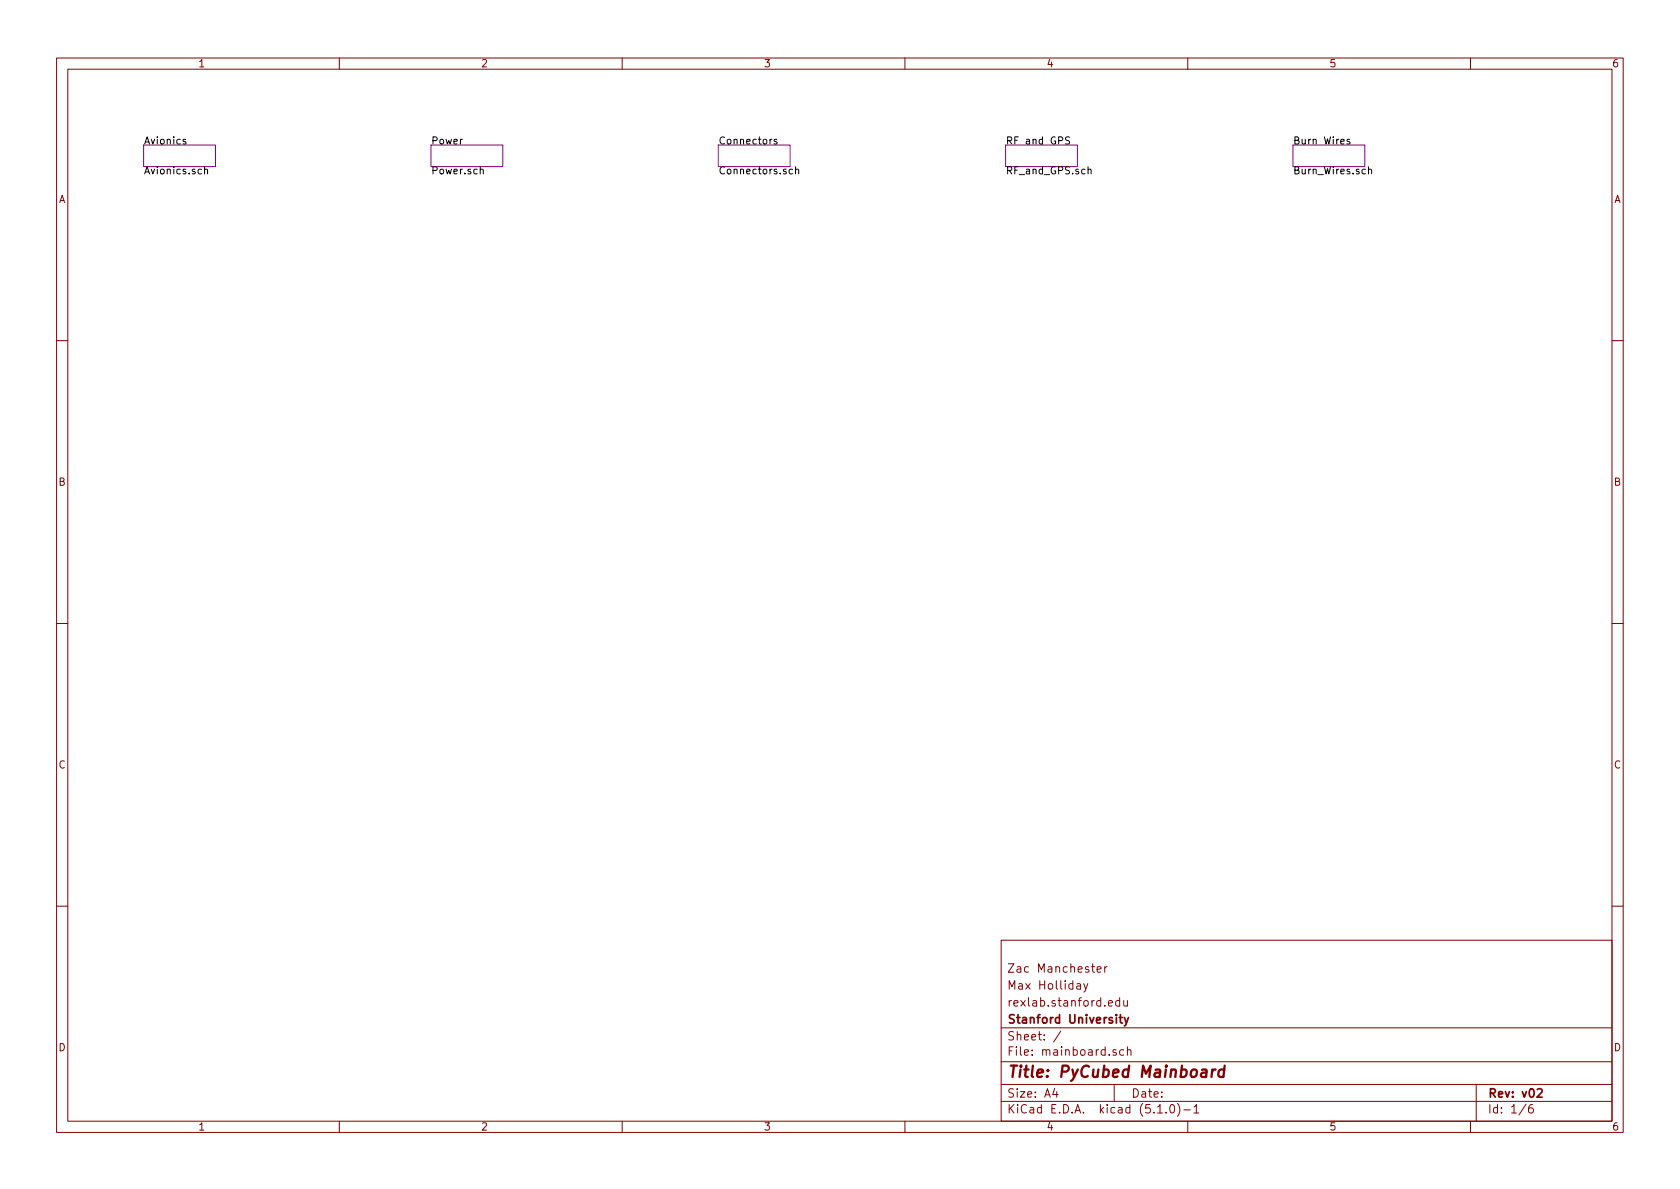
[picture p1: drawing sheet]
<svg xmlns="http://www.w3.org/2000/svg" width="297mm" height="210mm" viewBox="0 0 297 210" stroke-linecap="round" stroke-linejoin="round" font-family="sans-serif">
<g fill="none" stroke="#840000" stroke-width=".18">
<path d="M10 10.3h277v189.9h-277zM12 12.2h273v186.1h-273zM60 10.3v1.9M110 10.3v1.9M160 10.3v1.9M210 10.3v1.9M260 10.3v1.9M10 60.2h2M285 60.2h2M10 110.3h2M285 110.3h2M10 160.2h2"/>
<path d="M177 166.3h108v32h-108zM190.4 174h.6l.1 .9M191.1 174.3l-.5 .1a.29 .29 0 0 0-.3 .2 .29 .29 0 0 0 .3 .3l.5-.1M191.6 173.9l.4 1M192.3 173.9l-.5 1.4-.2 .1M194 171.4l.7-.1-.1-.3-.4-.1-.2 .2 .1 .8h.5M195.3 170.9v1M195.8 170.9l-.5 .3M196 177.4l.7-.1-.1-.3-.4-.1-.2 .2 .1 .7h.5M198 177l-.4-.1-.3 .3v.6l.3 .1 .4-.1M198 176.4v1.5M198.7 176.9v.8a.39 .39 0 0 0 .6 .1"/>
<path d="M199.3 176.9v1M285 160.2h2M60 198.3v1.9M110 198.3v1.9M160 198.3v1.9M177 194.8h108M177 191.8h108M177 187.8h108M177 181.8h108M186.5 192.5l-.4 1h1M186.8 193v1M187.6 182.3l-1.3 2"/>
<path d="M197 191.8v3M197.3 185.7l-.3-.1-.2 .2v.2l.5 .2v.3h-.5M198.7 185.7l-.4-.1-.3 .3v.6l.3 .1 .4-.1M199.3 185.7l.2-.1 .4 .1 .1 .9M199.3 185.1v1.5M204.7 196.8h.8M206.2 196.7v.1M207 195.4l.3-.1a.94 .94 0 0 1 0 1.5 .82 .82 0 0 1-.3-1.4zM208.2 195.1a1.71 1.71 0 0 1 0 2.3M209.3 196.3h1.2M210 198.3v1.9M211.1 195.8l.4-.5v1.5"/>
<path d="M211.1 196.8h.9M260 198.3v1.9M261 191.8v6.5M269.8 195.2l-1.2 2M271 195.3a.62 .62 0 0 0-.7 .7v.7l.3 .1 .4-.1 .1-.5-.1-.2-.4-.1-.3 .3"/>
</g>
<path d="M197.9 179.9h.6M198.1 179.4v1.3l.4 .2M198.8 179.9l.4 1M199.5 179.9l-.5 1.4-.2 .1M271.8 192.7l.2-.2h.4l.3 .5-1 1h1" fill="none" stroke="#840000" stroke-width=".3"/>
<path d="M214.4 189.1l-.2 1.3M214.9 189.1a.5 .5 0 0 0-.6 .4M216.5 189.2a.68 .68 0 0 0-1 .3l-.1 .6 .1 .2 .2 .1 .6-.1M216.5 188.4l-.2 2" fill="none" stroke="#840000" stroke-width=".41"/>
<path d="M25.4 25.6h12.7v3.9h-12.7zM76.2 25.6h12.7v3.9h-12.7zM127 25.6h12.7v3.9h-12.7zM177.8 25.6h12.7v3.9h-12.7zM228.6 25.6h12.7v3.9h-12.7z" fill="none" stroke="#840084" stroke-width=".18"/>
<g fill="none" stroke="#000" stroke-width=".18">
<path d="M32.8 24.7l-.3-.1-.1 .2v.2l.4 .1v.3h-.4M36.2 30l.1-.1 .4 .1v.8M36.2 29.5v1.3M84.9 30l.2-.1 .3 .1v.8M137.3 24.7l-.3-.1-.1 .2v.2l.4 .1v.3h-.4M140.1 30l-.3-.1-.3 .2 .1 .6h.5M140.7 30l.1-.1 .3 .1 .1 .8M140.7 29.5v1.3M189.1 24.3l-.5-.1-.2 .1v.4l.6 .2 .1 .3-.2 .3-.5-.1M192.4 30l.2-.1 .3 .1v.8M238.6 24.7l-.3-.1-.1 .2v.2l.4 .1v.3h-.4M242 30l.1-.1 .3 .1 .1 .8"/>
<path d="M242 29.5v1.3"/>
</g>
<text font-size="2.8" fill="#840000" x="178" y="190.5">Title: PyCubed Mainboard</text>
<g font-size="2.1" fill="#840000">
<text x="178" y="172">Zac Manchester</text>
<text x="178" y="178">rexlab.stanford.edu</text>
<text x="178" y="175">Max Holliday</text>
<text x="178" y="184">Sheet: /</text>
<text x="178" y="181">Stanford University</text>
<text x="178" y="186.7">File: mainboard.sch</text>
<text x="178" y="196.9">KiCad E.D.A. kicad (5.1.0)-1</text>
<text x="178" y="194.1">Size: A4</text>
<text x="200" y="194.1">Date:</text>
<text x="263" y="194.1">Rev: v02</text>
<text x="263" y="196.9">Id: 1/6</text>
</g>
<g font-size="1.8" fill="#840000">
<text x="35" y="11.9">1</text>
<text x="85" y="11.9">2</text>
<text x="135" y="11.9">3</text>
<text x="185" y="11.9">4</text>
<text x="235" y="11.9">5</text>
<text x="285" y="11.9">6</text>
<text x="10.4" y="35.9">A</text>
<text x="285.4" y="35.9">A</text>
<text x="10.4" y="85.9">B</text>
<text x="285.4" y="85.9">B</text>
<text x="10.4" y="135.9">C</text>
<text x="285.4" y="135.9">C</text>
<text x="10.4" y="185.9">D</text>
<text x="285.4" y="185.9">D</text>
<text x="35" y="199.9">1</text>
<text x="85" y="199.9">2</text>
<text x="135" y="199.9">3</text>
<text x="185" y="199.9">4</text>
<text x="235" y="199.9">5</text>
<text x="285" y="199.9">6</text>
</g>
<g font-size="1.8">
<text x="25.4" y="25.5">Avionics</text>
<text x="76.2" y="25.5">Power</text>
<text x="127" y="25.5">Connectors</text>
<text x="177.8" y="25.5">RF and GPS</text>
<text x="228.6" y="25.5">Burn Wires</text>
<text x="25.4" y="30.8">Avionics.sch</text>
<text x="76.2" y="30.8">Power.sch</text>
<text x="127" y="30.8">Connectors.sch</text>
<text x="177.8" y="30.8">RF_and_GPS.sch</text>
<text x="228.6" y="30.8">Burn_Wires.sch</text>
</g>
</svg>
